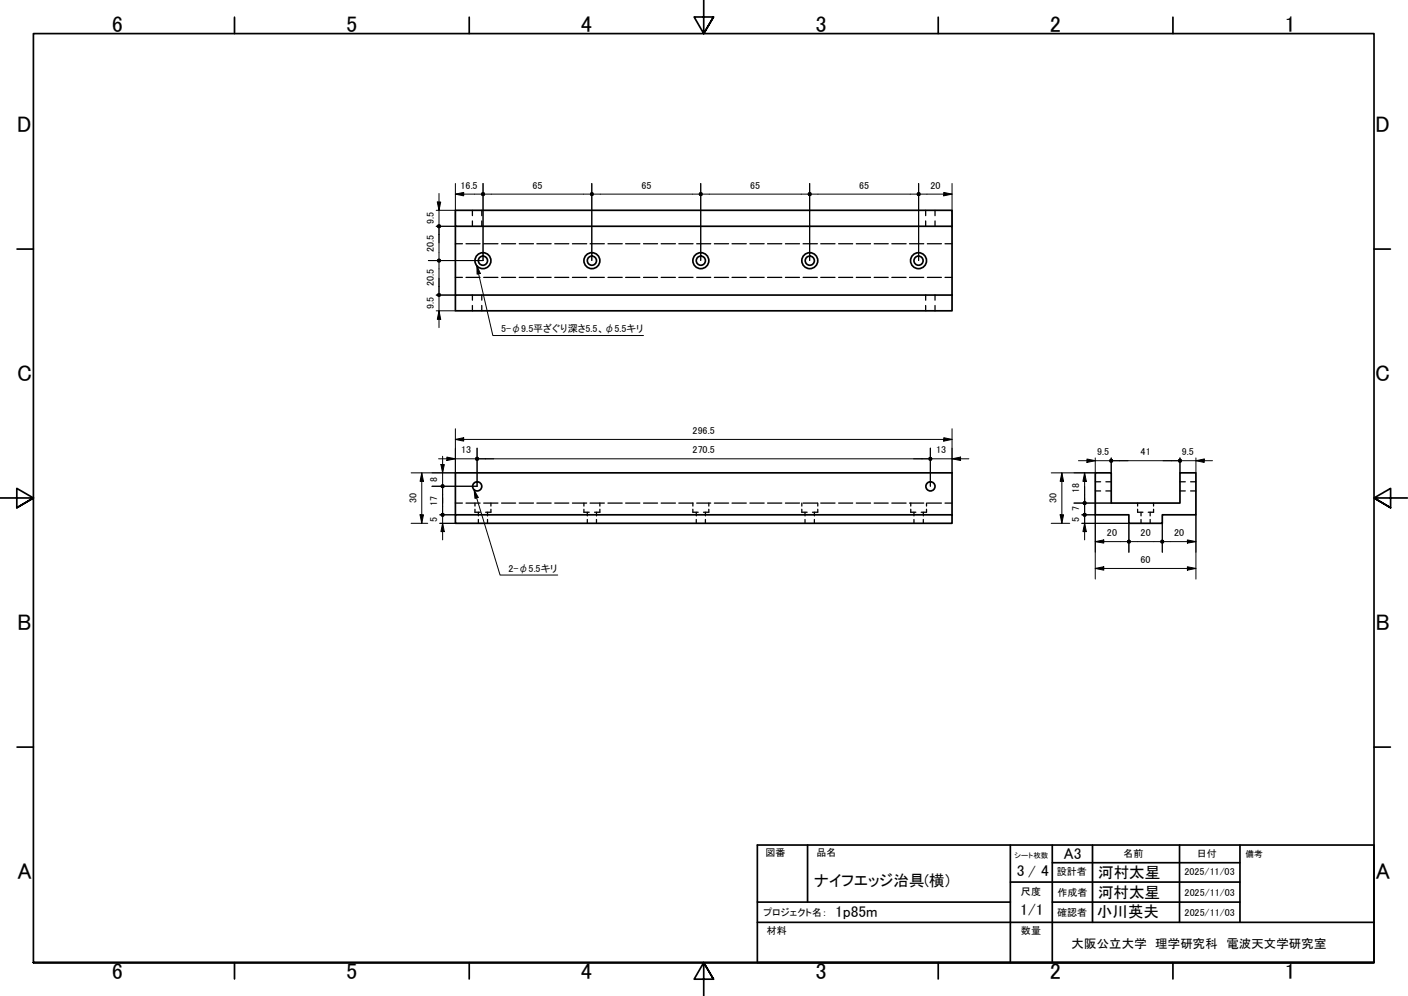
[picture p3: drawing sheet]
<svg xmlns="http://www.w3.org/2000/svg" width="420mm" height="297mm" viewBox="0 0 420 297" stroke-linecap="round" stroke-linejoin="round" font-family="sans-serif">
<g fill="none" stroke="#000" stroke-width=".51">
<path d="M135.9 67.5v20.5M284.1 67.5v-4.8h-148.2v4.8h148.2v20.5M135.9 88h148.2v4.7h-148.2zM135.9 153.5h148.2v2.6h-148.2zM135.9 153.5v-12.5h148.2v12.5M326.8 141h4.8v9h20.5v-9h4.8v12.5h-10.1v2.6h-9.9v-2.6h-10.1z"/>
<circle cx="144.1" cy="77.7" r="2.38"/>
<circle cx="144.1" cy="77.7" r="1.37"/>
<circle cx="176.6" cy="77.7" r="2.38"/>
<circle cx="176.6" cy="77.7" r="1.37"/>
<circle cx="209.1" cy="77.7" r="2.38"/>
<circle cx="209.1" cy="77.7" r="1.37"/>
<circle cx="241.6" cy="77.7" r="2.38"/>
<circle cx="241.6" cy="77.7" r="1.37"/>
<circle cx="274.1" cy="77.7" r="2.38"/>
<circle cx="274.1" cy="77.7" r="1.37"/>
<circle cx="142.4" cy="145.1" r="1.37"/>
<circle cx="277.7" cy="145.1" r="1.37"/>
</g>
<g fill="none" stroke="#000" stroke-width=".38">
<path d="M135.9 72.7h2.1M139.1 72.7h4.2M141 62.7v1.6M141 65.9v1.6M143.8 62.7v1.6M143.8 65.9v1.6M144.3 72.7h4.3M149.7 72.7h4.2M154.9 72.7h4.3M160.2 72.7h4.3M165.5 72.7h4.2M170.8 72.7h4.3"/>
<path d="M176.1 72.7h4.2M181.4 72.7h4.3M186.7 72.7h4.2M192 72.7h4.2M197.3 72.7h4.2M202.6 72.7h4.2M207.9 72.7h4.2M213.2 72.7h4.2M218.4 72.7h4.3M223.8 72.7h4.2M229 72.7h4.3M234.4 72.7h4.2"/>
<path d="M239.6 72.7h4.3M244.9 72.7h4.3M250.3 72.7h4.1M255.5 72.7h4.3M260.9 72.7h4.1M266.1 72.7h4.3M271.4 72.7h4.3M276.2 62.7v1.6M276.2 65.9v1.6M276.7 72.7h4.2M279 62.7v1.6M279 65.9v1.6"/>
<path d="M282 72.7h2.1M135.9 82.7h2.1M139.1 82.7h4.2M141 88v1.5M141 91.1v1.6M143.8 88v1.5M143.8 91.1v1.6M144.3 82.7h4.3M149.7 82.7h4.2M154.9 82.7h4.3M160.2 82.7h4.3M165.5 82.7h4.2"/>
<path d="M170.8 82.7h4.3M176.1 82.7h4.2M181.4 82.7h4.3M186.7 82.7h4.2M192 82.7h4.2M197.3 82.7h4.2M202.6 82.7h4.2M207.9 82.7h4.2M213.2 82.7h4.2M218.4 82.7h4.3M223.8 82.7h4.2M229 82.7h4.3"/>
<path d="M234.4 82.7h4.2M239.6 82.7h4.3M244.9 82.7h4.3M250.3 82.7h4.1M255.5 82.7h4.3M260.9 82.7h4.1M266.1 82.7h4.3M271.4 82.7h4.3M276.2 88v1.5M276.2 91.1v1.6M276.7 82.7h4.2M279 88v1.5"/>
<path d="M279 91.1v1.6M282 82.7h2.1M135.9 150h2.1M139.1 150h4.2M141.7 151.9v.9h1.6M141.7 150v.9M142.7 152.8v1M142.7 154.9v1.2M144.3 150h4.3M145.5 152.8v1M145.5 154.9v1.2M146.5 151.9v.9h-1.6"/>
<path d="M146.5 150v.9M149.7 150h4.2M154.9 150h4.3M160.2 150h4.3M165.5 150h4.2M170.8 150h4.3M174.2 151.9v.9h1.6M174.2 150v.9M175.3 152.8v1M175.3 154.9v1.2M176.1 150h4.2M178 152.8v1"/>
<path d="M178 154.9v1.2M179 151.9v.9h-1.6M179 150v.9M181.4 150h4.3M186.7 150h4.2M192 150h4.2M197.3 150h4.2M202.6 150h4.2M206.8 151.9v.9h1.5M206.8 150v.9M207.8 152.8v1M207.8 154.9v1.2"/>
<path d="M207.9 150h4.2M210.5 152.8v1M210.5 154.9v1.2M211.5 151.9v.9h-1.6M211.5 150v.9M213.2 150h4.2M218.4 150h4.3M223.8 150h4.2M229 150h4.3M234.4 150h4.2M239.3 151.9v.9h1.6M239.3 150v.9"/>
<path d="M239.6 150h4.3M240.2 152.8v1M240.2 154.9v1.2M243 152.8v1M243 154.9v1.2M244 151.9v.9h-1.6M244 150v.9M244.9 150h4.3M250.3 150h4.1M255.5 150h4.3M260.9 150h4.1M266.1 150h4.3"/>
<path d="M271.4 150h4.3M271.8 151.9v.9h1.5M271.8 150v.9M272.7 152.8v1M272.7 154.9v1.2M275.5 152.8v1M275.5 154.9v1.2M276.5 151.9v.9h-1.6M276.5 150v.9M276.7 150h4.2M282 150h2.1M326.8 146.4h1.6"/>
<path d="M326.8 143.7h1.6M330 146.4h1.6M330 143.7h1.6M339.5 151.9v.9h1.6M339.5 150v.9M340.5 152.8v1M340.5 154.9v1.2M343.2 152.8v1M343.2 154.9v1.2M344.2 151.9v.9h-1.6M344.2 150v.9M352.1 146.4h1.6"/>
<path d="M352.1 143.7h1.6M355.3 146.4h1.6M355.3 143.7h1.6"/>
</g>
<!-- layer: Sketch Geometry(ogawalab) -->
<g fill="none" stroke="#000" stroke-width=".51">
<path d="M70 5.1v4.9M140 5.1v4.9M210 0v10l-2.9-4.9h5.8l-2.9 4.9 2.9-4.9M280 5.1v4.9M350 5.1v4.9M5.1 74.3h4.9M410 74.3h4.9M0 148.5h10l-5-2.8v5.7l5-2.9-5 2.9M420 148.5h-10l5-2.8v5.7l-5-2.9 5 2.9M5.1 222.8h4.9M410 222.8h4.9M226 252h184v35.1h-184z"/>
<path d="M241 252v17M301.5 252v35.1M314 257.3h56M314 252v35.1M326 252v23.1M352 252v23.1M370 252v23.1M226 269h75.5M226 275.1h184M301.5 263.1h68.5M314 269h56M10 287.1v-277.1h400v277.1h-400h400"/>
<path d="M70 287.1v4.9M140 287.1v4.9M212.9 292l-2.9-4.9 2.9 4.9h-5.8l2.9-4.9v9.9M280 287.1v4.9M350 287.1v4.9"/>
</g>
<g fill="none" stroke="#000" stroke-width=".3">
<path d="M131 57.7v9.8M135.9 57.9l2.5-.5v1zM135.9 54.7v12.8h-5.7M135.9 57.9h7.6M144.1 54.7v23h-16.3M144.8 57.9h31.2M176.6 54.7v23M177.2 57.9h31.3M209.1 54.7v23M209.7 57.9h31.3M241.6 54.7v23M242.3 57.9h31.2"/>
<path d="M274.1 54.7v23M274.8 57.9h9.3M281.6 57.4l2.5 .5-2.5 .5zM284.1 54.7v12.8M130.2 62.7h5.7M130.5 60.2h1l-.5 2.5zM131 68.1v9M131 78.3v9.1M130.2 92.7h5.7M130.2 88h5.7M131 92.7l.5 2.5h-1zM131 88v9.7"/>
<path d="M130.9 136.8h11.5M131.6 138.5h1l-.5 2.5zM132.1 136.1v8.9M133.3 136.3l2.6 .5-2.6 .5zM135.9 131l2.5-.5v1.1zM135.9 127.9v13.1h-13.2M135.9 131h148.2M142.4 133.7v11.3h-13.5M143 136.8h134M277.6 136.8h11.5M277.6 133.7v11.3M281.6 130.5l2.5 .5-2.5 .6z"/>
<path d="M284.1 136.8l2.5-.5v1zM284.1 127.9v13.1M321.8 137.4h9.8M324.4 136.9l2.4 .5-2.4 .5zM326.8 136.6v4.4h-13.1M331.6 136.6v4.4M332.2 137.4h19.3M352.1 137.4h9.7M352.1 136.6v4.4M356.9 137.4l2.4-.5v1zM356.9 136.6v4.4M122.7 156.1h4.9"/>
<path d="M125.3 153.5h1.1l-.5 2.6zM125.9 141l.5 2.6h-1.1zM125.9 141v15.1M131.3 156.1h4.6M131.3 153.5h4.6M132.1 156.1l.5 2.4h-1zM132.1 145.7v7.2M132.1 153.5v7.5M313.7 156.1h5.5M316.4 153.5h1l-.5 2.6zM316.9 141l.5 2.6h-1zM316.9 141v15.1"/>
<path d="M320.5 150h11.1M322.8 156.1h14.1v8.6M322.8 153.5h4v19.2M323.7 156.1l.5 2.4h-1zM323.7 141l.5 2.6h-1zM323.7 141v20M346.8 156.1v8.6M356.9 153.5v19.2M326.8 161.5l2.6-.5v1zM326.8 169.5l2.6-.5v1zM326.8 161.5h9.4M326.8 169.5h30.1"/>
<path d="M337.5 161.5h8.7M347.5 161.5h9.4M354.3 161l2.6 .5-2.6 .5zM354.3 169l2.6 .5-2.6 .5z"/>
</g>
<g fill="#000">
<path d="M135.9 57.9l2.5-.5v1zM281.6 57.4l2.5 .5-2.5 .5zM130.5 60.2h1l-.5 2.5zM131 92.7l.5 2.5h-1zM131.6 138.5h1l-.5 2.5zM133.3 136.3l2.6 .5-2.6 .5zM135.9 131l2.5-.5v1.1zM281.6 130.5l2.5 .5-2.5 .6zM284.1 136.8l2.5-.5v1zM324.4 136.9l2.4 .5-2.4 .5zM356.9 137.4l2.4-.5v1zM125.3 153.5h1.1l-.5 2.6z"/>
<path d="M125.9 141l.5 2.6h-1.1zM132.1 156.1l.5 2.4h-1zM316.4 153.5h1l-.5 2.6zM316.9 141l.5 2.6h-1zM323.7 156.1l.5 2.4h-1zM323.7 141l.5 2.6h-1zM326.8 161.5l2.6-.5v1zM326.8 169.5l2.6-.5v1zM354.3 161l2.6 .5-2.6 .5zM354.3 169l2.6 .5-2.6 .5z"/>
<circle cx="144.1" cy="57.9" r=".63"/>
<circle cx="176.6" cy="57.9" r=".61"/>
<circle cx="176.6" cy="57.9" r=".62"/>
<circle cx="209.1" cy="57.9" r=".63"/>
<circle cx="241.6" cy="57.9" r=".63"/>
<circle cx="274.1" cy="57.9" r=".63"/>
<circle cx="131" cy="77.7" r=".63"/>
<circle cx="131" cy="67.5" r=".63"/>
<circle cx="131" cy="88" r=".62"/>
<circle cx="142.4" cy="136.8" r=".63"/>
<circle cx="277.6" cy="136.8" r=".63"/>
<circle cx="331.6" cy="137.4" r=".63"/>
<circle cx="352.1" cy="137.4" r=".63"/>
<circle cx="132" cy="153.6" r=".62"/>
<circle cx="132.1" cy="145" r=".63"/>
<circle cx="323.7" cy="153.5" r=".63"/>
<circle cx="323.7" cy="150" r=".63"/>
<circle cx="336.8" cy="161.5" r=".62"/>
<circle cx="336.9" cy="161.5" r=".63"/>
<circle cx="346.8" cy="161.5" r=".62"/>
<circle cx="346.8" cy="161.5" r=".63"/>
</g>
<path d="M142.3 79.2l1 2.3-.9 .3zM142.3 79.2l4.8 20.9h44.9M141.5 146.1l1.2 2.2-1 .3zM141.5 146.1l7.7 25.4h17.2" fill="none" stroke="#000" stroke-width=".3"/>
<path d="M142.3 79.2l1 2.3-.9 .3zM141.5 146.1l1.2 2.2-1 .3z" fill="#000"/>
<g font-size="6.7">
<text x="33.3" y="9.6">6</text>
<text x="103.3" y="9.6">5</text>
<text x="173.3" y="9.6">4</text>
<text x="243.3" y="9.6">3</text>
<text x="313.3" y="9.6">2</text>
<text x="383.3" y="9.6">1</text>
<text x="5.1" y="39.4">D</text>
<text x="410.5" y="39.4">D</text>
<text x="5.1" y="113.7">C</text>
<text x="410.4" y="113.7">C</text>
<text x="5.2" y="187.9">B</text>
<text x="410.5" y="187.9">B</text>
<text x="5.2" y="262.2">A</text>
<text x="410.5" y="262.2">A</text>
<text x="33.3" y="292">6</text>
<text x="103.3" y="292">5</text>
<text x="173.3" y="292">4</text>
<text x="243.3" y="292">3</text>
<text x="313.3" y="292">2</text>
<text x="383.3" y="292">1</text>
</g>
<g font-size="4.6">
<text x="317.5" y="256.1">A3</text>
<text x="303.4" y="261.3">3 / 4</text>
<text x="327.7" y="261.7">河村太星</text>
<text x="243" y="264.2">ナイフエッジ治具(横)</text>
<text x="327.7" y="267.8">河村太星</text>
<text x="249.2" y="273.4">1p85m</text>
<text x="304.4" y="272.9">1/1</text>
<text x="327.3" y="273.6">小川英夫</text>
</g>
<text font-size="3.7" x="319.8" y="282.8">大阪公立大学 理学研究科 電波天文学研究室</text>
<g font-size="3">
<text x="137.4" y="56.3">16.5</text>
<text x="158.9" y="56.3">65</text>
<text x="191.4" y="56.3">65</text>
<text x="223.9" y="56.3">65</text>
<text x="256.4" y="56.3">65</text>
<text x="277.6" y="56.3">20</text>
<text x="129.4" y="66.9" transform="rotate(-90 129.4 66.9)">9.5</text>
<text x="129.4" y="75.1" transform="rotate(-90 129.4 75.1)">20.5</text>
<text x="129.4" y="85.4" transform="rotate(-90 129.4 85.4)">20.5</text>
<text x="129.4" y="92.1" transform="rotate(-90 129.4 92.1)">9.5</text>
<text x="149.5" y="99.1">5-φ9.5平ざぐり深さ5.5、φ5.5キリ</text>
<text x="206.7" y="129.5">296.5</text>
<text x="137.6" y="135.2">13</text>
<text x="206.7" y="135.2">270.5</text>
<text x="279.4" y="135.2">13</text>
<text x="327.4" y="135.8">9.5</text>
<text x="340.4" y="135.8">41</text>
<text x="352.7" y="135.8">9.5</text>
<text x="130.5" y="143.7" transform="rotate(-90 130.5 143.7)">8</text>
<text x="322.1" y="147.1" transform="rotate(-90 322.1 147.1)">18</text>
<text x="124.3" y="150" transform="rotate(-90 124.3 150)">30</text>
<text x="130.5" y="155.6" transform="rotate(-90 130.5 155.6)">5</text>
<text x="130.5" y="150.8" transform="rotate(-90 130.5 150.8)">17</text>
<text x="315.3" y="150" transform="rotate(-90 315.3 150)">30</text>
<text x="322.1" y="155.6" transform="rotate(-90 322.1 155.6)">5</text>
<text x="322.1" y="152.5" transform="rotate(-90 322.1 152.5)">7</text>
<text x="330.3" y="159.9">20</text>
<text x="340.4" y="159.9">20</text>
<text x="350.4" y="159.9">20</text>
<text x="340.4" y="167.9">60</text>
<text x="151.8" y="170.5">2-φ5.5キリ</text>
<text x="228.4" y="255.3">図番</text>
<text x="243.6" y="255.3">品名</text>
<text x="335.2" y="255.7">名前</text>
<text x="357.1" y="255.6">日付</text>
<text x="315.4" y="261">設計者</text>
<text x="353.5" y="261.1">2025/11/03</text>
<text x="304.7" y="266.8">尺度</text>
<text x="315.5" y="267.1">作成者</text>
<text x="353.5" y="267.2">2025/11/03</text>
<text x="227.8" y="273.2">プロジェクト名：</text>
<text x="315.5" y="273.1">確認者</text>
<text x="353.5" y="273.1">2025/11/03</text>
<text x="228.9" y="278.6">材料</text>
<text x="304.7" y="278.6">数量</text>
</g>
<text font-size="2.6" x="371.7" y="255.5">備考</text>
<text font-size="2.2" x="302.7" y="255.8">シート枚数</text>
</svg>
